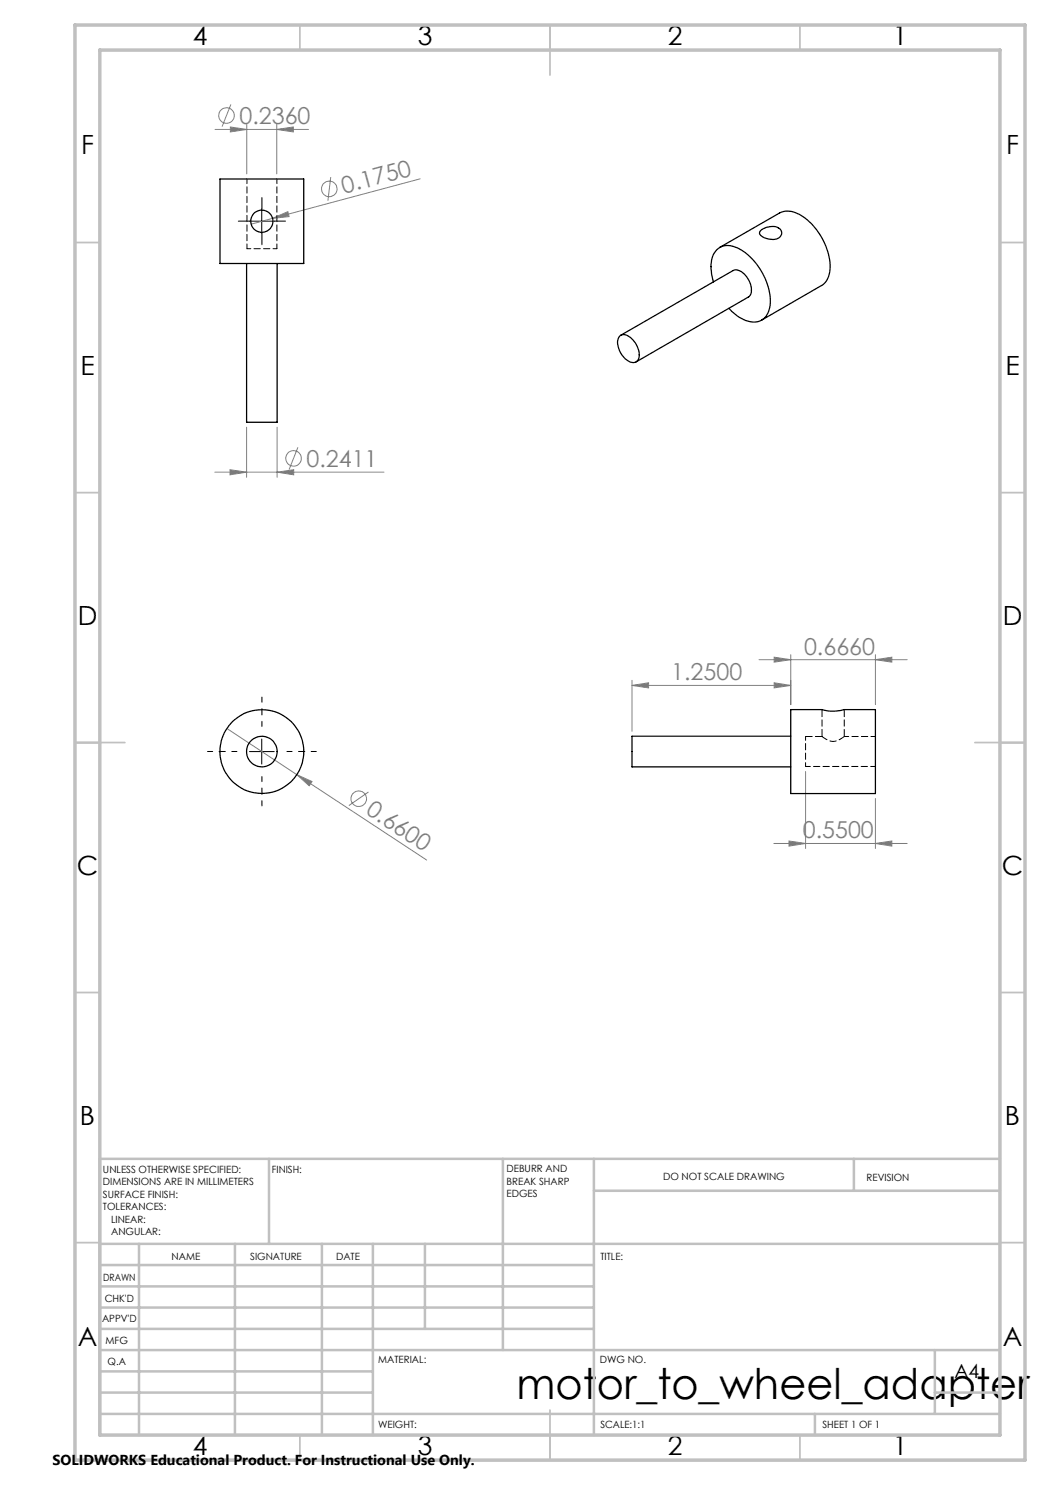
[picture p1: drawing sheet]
<svg xmlns="http://www.w3.org/2000/svg" width="210mm" height="297mm" viewBox="0 0 210 297" stroke-linecap="round" stroke-linejoin="round" font-family="sans-serif">
<g fill="none" stroke="#808080" stroke-width=".2">
<path d="M43 25.9h18.7M46.1 25.4l3.3 .5-3.3 .5zM46.2 20.9l-1.8 4.4M49.4 24.9v9.9M55.4 25.9l3.3-.5v1zM55.4 24.9v9.9M66.1 35.4l-.5 4.7M84 35.8l-29.5 7.9M54.5 43.7l3.1-1.4 .2 1zM54.5 43.7l-4.3 1.1M43 94.4h33.8M46 93.9l3.3 .5-3.3 .6z"/>
<path d="M49.3 85.4v10.1M55.4 94.4l3.3-.5v1.1zM55.4 85.4v10.1M59.6 89.5l-1.8 4.4M126.4 137.1l3.3-.5v1zM126.4 136.1v10.2M126.4 137.1h31.8M151.8 131.9h29.6M154.8 136.6l3.4 .5-3.4 .5zM154.8 131.4l3.4 .5-3.4 .5zM158.2 130.9v10M175.1 131.9l3.3-.5v1z"/>
<path d="M175.1 130.9v10M45.4 145.7l14 9.2M59.4 154.9l3 1.4-.6 .9zM59.4 154.9l25.9 17.1M73.7 158.4l-3.9 2.7M161.1 154.3v15.4M175.1 159.7v10M154.8 168.7h26.6M157.8 168.2l3.3 .5-3.3 .5zM175.1 168.7l3.3-.5v1z"/>
<circle cx="45.3" cy="23.1" r="1.56"/>
<circle cx="65.8" cy="37.8" r="1.55"/>
<circle cx="58.7" cy="91.7" r="1.55"/>
<circle cx="71.8" cy="159.8" r="1.56"/>
</g>
<path d="M49.9 44.2h-2.2M52.4 41.7v-2.2M52.4 46.7v2.2M54.9 44.2h2.2" fill="none" stroke="#000" stroke-width=".2" stroke-dasharray="15.2 1.3 1.3 1.3"/>
<path d="M47.4 150.3h-5.9M52.4 145.3v-5.9M52.4 155.3v5.9M57.4 150.3h5.9" fill="none" stroke="#000" stroke-width=".2" stroke-dasharray="15.2 1.3 1.3 1.3" stroke-dashoffset="14.2"/>
<path d="M49.9 44.2h5M52.4 41.7v5M49.9 150.3h5M52.4 147.8v5" fill="none" stroke="#000" stroke-width=".2"/>
<g fill="none" stroke="#c0c0c0" stroke-width=".35">
<path d="M60 5v5M110 5v10M160 5v5M15 48.5h5M200 48.5h5M15 98.5h5M200 98.5h5M15 148.5h10M195 148.5h10M15 198.5h5M200 198.5h5M15 248.5h5"/>
<path d="M200 248.5h5M60 287v5M110 282v10M160 287v5"/>
</g>
<g fill="none" stroke="#c0c0c0" stroke-width=".5">
<path d="M53.8 231.8v17M100.6 231.8v38.2M118.8 231.8v55.2M118.8 238.2h81.2M170.8 231.8v6.4M200 231.8h-180v55.2M20 248.8h180M20 257.3h98.8M20 253h98.8M27.8 248.8v38.2M47 248.8v38.2M64.4 248.8v38.2"/>
<path d="M74.6 248.8v38.2M85 248.8v17M20 265.8h98.8M20 261.5h98.8M20 278.5h54.6M20 274.3h54.6M20 270h180M187 278.5h13M187 270v12.8M20 282.8h180M163 282.8v4.2"/>
</g>
<path d="M15 5h190v287h-190zM20 10h180v277h-180z" fill="none" stroke="#c0c0c0" stroke-width=".7"/>
<g fill="#808080">
<path d="M54.5 43.7l3.1-1.4 .2 1z"/>
<path d="M59.4 154.9l3 1.4-.6 .9z"/>
<path d="M126.4 137.1l3.3-.5v1zM154.8 136.6l3.4 .5-3.4 .5zM154.8 131.4l3.4 .5-3.4 .5zM175.1 131.9l3.3-.5v1zM157.8 168.2l3.3 .5-3.3 .5zM175.1 168.7l3.3-.5v1zM46 93.9l3.3 .5-3.3 .6zM55.4 94.4l3.3-.5v1.1zM46.1 25.4l3.3 .5-3.3 .5zM55.4 25.9l3.3-.5v1z"/>
</g>
<g fill="none" stroke="#000" stroke-width=".25">
<path d="M44 35.8h16.7v16.9h-16.7zM49.3 52.7v31.8h6.1v-31.8M142.7 56.4a7.1 7.1 0 0 1 .4-6.1 3.4 3.4 0 0 1 4.4-.7 12.7 12.7 0 0 1 6.5 11.5 3.4 3.4 0 0 1-5.3 2.8 9.9 9.9 0 0 1-2.9-2.2M143.9 49.5l12-6.9a4.6 4.6 0 0 1 4.8 .8 12.9 12.9 0 0 1 5.3 10.7 3.7 3.7 0 0 1-1.7 3l-12 6.9M152 46.2a3.2 3.2 0 0 1 4.1-.3 1.27 1.27 0 0 1 .1 1.3 1.27 1.27 0 0 1-1.2 .7 3.4 3.4 0 0 1-3.1-1.2zM123.9 67.3a1.5 1.5 0 0 1 2.1 .1 4.3 4.3 0 0 1 1.6 4.5 1.45 1.45 0 0 1-2.3 0 4.3 4.3 0 0 1-1.6-4.3zM124.1 67.1l22.5-13a2.54 2.54 0 0 1 2.9 1.5 3.2 3.2 0 0 1 .4 3.7l-22.7 13.1M158.2 141.9h6.2a7.9 7.9 0 0 0 4.4 0h6.3v16.8h-16.9zM158.2 147.2h-31.8v6.2h31.8"/>
<circle cx="52.4" cy="44.2" r="2.22"/>
<circle cx="52.4" cy="150.3" r="3.1"/>
<circle cx="52.4" cy="150.3" r="8.4"/>
</g>
<path d="M168.8 147.3a3 3 0 0 1-4.4 0" fill="none" stroke="#000" stroke-width=".2" stroke-dasharray="1.3 .6" stroke-dashoffset=".1"/>
<path d="M49.4 49.7h6M161.1 147.3v6" fill="none" stroke="#000" stroke-width=".2" stroke-dasharray="1.3 .6" stroke-dashoffset=".5"/>
<path d="M164.4 147.3h-3.3" fill="none" stroke="#000" stroke-width=".2" stroke-dasharray="1.3 .6" stroke-dashoffset="-.1"/>
<path d="M175.1 147.3h-6.3" fill="none" stroke="#000" stroke-width=".2" stroke-dasharray="1.3 .6" stroke-dashoffset=".4"/>
<path d="M49.4 35.8v13.9M55.4 49.7v-13.9M161.1 153.3h14" fill="none" stroke="#000" stroke-width=".2" stroke-dasharray="1.3 .6" stroke-dashoffset=".3"/>
<path d="M164.4 141.9v5.4M168.8 147.3v-5.4" fill="none" stroke="#000" stroke-width=".2" stroke-dasharray="1.3 .6" stroke-dashoffset="-.2"/>
<text font-size="8.5" x="103.3" y="279.7">motor_to_wheel_adapter</text>
<g font-size="5.3">
<text x="38.5" y="9">4</text>
<text x="83.5" y="9">3</text>
<text x="133.6" y="9">2</text>
<text x="178.6" y="9">1</text>
<text x="16.2" y="30.8">F</text>
<text x="201.2" y="30.8">F</text>
<text x="16.1" y="75">E</text>
<text x="201.1" y="75">E</text>
<text x="15.5" y="125">D</text>
<text x="200.5" y="125">D</text>
<text x="15.4" y="175">C</text>
<text x="200.4" y="175">C</text>
<text x="16" y="225">B</text>
<text x="201" y="225">B</text>
<text x="15.5" y="269.3">A</text>
<text x="200.5" y="269.3">A</text>
<text x="38.5" y="291">4</text>
<text x="83.5" y="291">3</text>
<text x="133.6" y="291">2</text>
<text x="178.6" y="291">1</text>
</g>
<g font-size="4.7" fill="#808080">
<text x="47.9" y="24.8">0.2360</text>
<text x="68.8" y="38.7" transform="rotate(-15 68.8 38.7)">0.1750</text>
<text x="61.3" y="93.4">0.2411</text>
<text x="160.8" y="130.9">0.6660</text>
<text x="134.2" y="136">1.2500</text>
<text x="73" y="162.6" transform="rotate(33 73 162.6)">0.6600</text>
<text x="160.6" y="167.7">0.5500</text>
</g>
<text font-size="3.9" x="190.9" y="275.5">A4</text>
<text font-size="2.9" x="10.5" y="292.9">SOLIDWORKS Educational Product. For Instructional Use Only.</text>
<g font-size="2">
<text x="20.6" y="234.6">UNLESS OTHERWISE SPECIFIED:</text>
<text x="20.6" y="237.1">DIMENSIONS ARE IN MILLIMETERS</text>
<text x="20.6" y="239.6">SURFACE FINISH:</text>
<text x="54.4" y="234.6">FINISH:</text>
<text x="101.3" y="234.5">DEBURR AND</text>
<text x="101.3" y="237">BREAK SHARP</text>
<text x="101.3" y="239.5">EDGES</text>
<text x="132.6" y="236">DO NOT SCALE DRAWING</text>
<text x="173.3" y="236.2">REVISION</text>
<text x="20.6" y="242.1">TOLERANCES:</text>
<text x="22.2" y="244.6">LINEAR:</text>
<text x="22.2" y="247.1">ANGULAR:</text>
<text x="34.3" y="252">NAME</text>
<text x="50" y="251.9">SIGNATURE</text>
<text x="67.2" y="251.9">DATE</text>
<text x="120.1" y="251.9">TITLE:</text>
<text x="20.6" y="256.1">DRAWN</text>
<text x="20.9" y="260.3">CHK'D</text>
<text x="20.4" y="264.4">APPV'D</text>
<text x="21.1" y="268.8">MFG</text>
<text x="21.5" y="273">Q.A</text>
<text x="75.6" y="272.5">MATERIAL:</text>
<text x="120" y="272.5">DWG NO.</text>
<text x="75.6" y="285.5">WEIGHT:</text>
<text x="120.1" y="285.6">SCALE:1:1</text>
<text x="164.5" y="285.6">SHEET 1 OF 1</text>
</g>
</svg>
